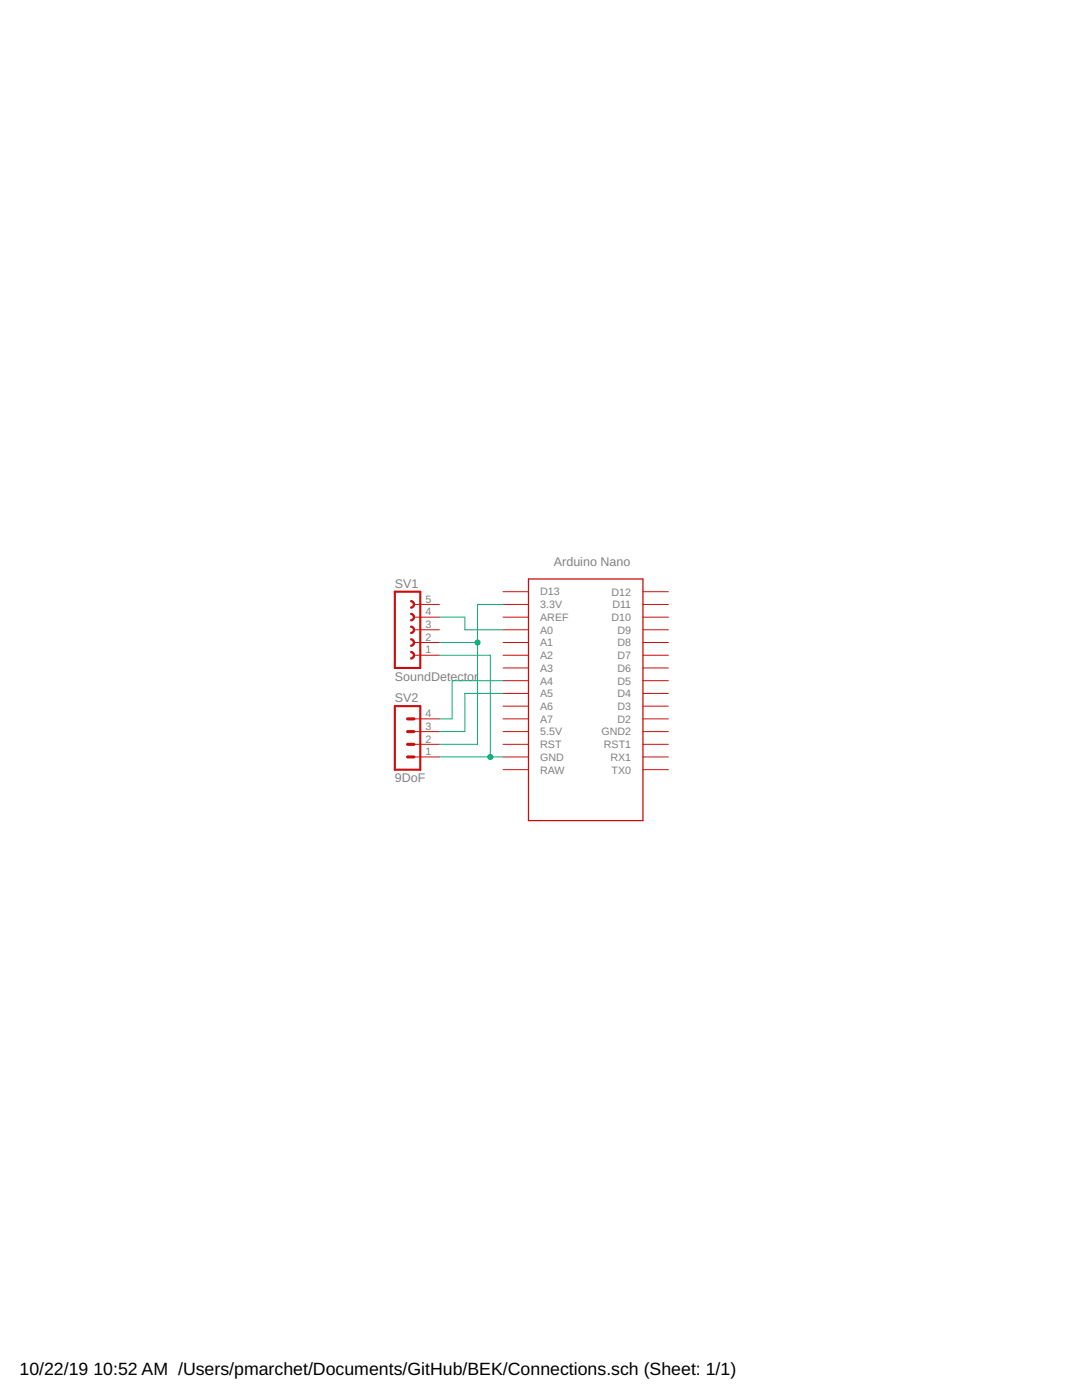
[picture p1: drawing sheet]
<svg xmlns="http://www.w3.org/2000/svg" width="216mm" height="279mm" viewBox="0 0 216 279" stroke-linecap="round" stroke-linejoin="round" font-family="sans-serif">
<g fill="none" stroke="#c90d0c" stroke-width=".2">
<path d="M100.4 118.1h5.1M128.3 118.1h5.1M82.6 120.6h5.1M82.6 123.2h5.1M82.6 130.8h5.1M82.6 128.2h5.1M82.6 125.7h5.1M100.4 120.6h5.1M100.4 123.2h5.1M100.4 138.4h5.1M100.4 135.8h5.1M100.4 133.3h5.1"/>
<path d="M100.4 130.8h5.1M100.4 128.2h5.1M100.4 125.7h5.1M128.3 120.6h5.1M128.3 123.2h5.1M128.3 138.4h5.1M128.3 135.8h5.1M128.3 133.3h5.1M128.3 130.8h5.1M128.3 128.2h5.1M128.3 125.7h5.1M82.6 151.1h5.1"/>
<path d="M82.6 148.5h5.1M82.6 146h5.1M82.6 143.5h5.1M100.4 153.6h5.1M100.4 151.1h5.1M100.4 148.5h5.1M100.4 146h5.1M100.4 143.5h5.1M100.4 140.9h5.1M128.3 153.6h5.1M128.3 151.1h5.1M128.3 148.5h5.1"/>
<path d="M128.3 146h5.1M128.3 143.5h5.1M128.3 140.9h5.1"/>
</g>
<path d="M105.5 115.5h22.8v48.3h-22.8z" fill="none" stroke="#c90d0c" stroke-width=".25"/>
<path d="M78.8 118.1h5.1v15.2h-5.1zM78.8 140.9h5.1v12.7h-5.1z" fill="none" stroke="#c90d0c" stroke-width=".42"/>
<g fill="#c90d0c" stroke="#c90d0c" stroke-width=".2">
<path d="M82 124.9a.76 .76 0 0 1 .7 .8 .76 .76 0 0 1-.7 .7v-.2a.51 .51 0 0 0 .5-.5 .51 .51 0 0 0-.5-.5z" fill-rule="evenodd"/>
<path d="M82 127.5a.76 .76 0 0 1 .7 .7 .76 .76 0 0 1-.7 .8v-.3a.51 .51 0 0 0 .5-.5 .51 .51 0 0 0-.5-.5z" fill-rule="evenodd"/>
<path d="M82 130a.76 .76 0 0 1 .7 .8 .76 .76 0 0 1-.7 .7v-.2a.51 .51 0 0 0 .5-.5 .51 .51 0 0 0-.5-.5z" fill-rule="evenodd"/>
<path d="M82 119.9a.76 .76 0 0 1 .7 .7 .76 .76 0 0 1-.7 .8v-.3a.51 .51 0 0 0 .5-.5 .51 .51 0 0 0-.5-.5z" fill-rule="evenodd"/>
<path d="M82 122.4a.75 .75 0 0 1 .7 .8 .75 .75 0 0 1-.7 .7v-.2a.5 .5 0 0 0 .5-.5 .5 .5 0 0 0-.5-.5z" fill-rule="evenodd"/>
</g>
<path d="M81.3 146h1.3M81.3 148.5h1.3M81.3 151.1h1.3M81.3 143.5h1.3" fill="none" stroke="#c90d0c" stroke-width=".61"/>
<path d="M87.7 130.8h10.1v20.3M87.7 128.2h7.6M87.7 123.2h5.1v2.5h7.6M100.4 120.6h-5.1v27.9h-7.6M100.4 138.4h-7.6v7.6h-5.1M100.4 135.8h-10.2v7.7h-2.5M87.7 151.1h12.7" fill="none" stroke="#0dab76" stroke-width=".2"/>
<g fill="#0dab76" stroke="#0dab76" stroke-width=".2">
<circle cx="97.8" cy="151.1" r=".51"/>
<circle cx="95.3" cy="128.2" r=".51"/>
</g>
<g font-size="3.5">
<text x="3.9" y="274.5">10/22/19</text>
<text x="18.6" y="274.5">10:52 AM /Users/pmarchet/Documents/GitHub/BEK/Connections.sch (Sheet: 1/1)</text>
</g>
<g font-size="2.5" fill="#808080">
<text x="110.5" y="113">Arduino Nano</text>
<text x="78.8" y="117.3">SV1</text>
<text x="78.8" y="135.8">SoundDetector</text>
<text x="78.8" y="140.2">SV2</text>
<text x="78.8" y="156.2">9DoF</text>
</g>
<g font-size="2.1" fill="#808080">
<text x="107.8" y="118.8">D13</text>
<text x="122" y="118.8">D12</text>
<text x="84.9" y="125.3">3</text>
<text x="84.9" y="122.8">4</text>
<text x="84.9" y="120.3">5</text>
<text x="107.8" y="121.4">3.3V</text>
<text x="107.8" y="123.9">AREF</text>
<text x="122" y="123.9">D10</text>
<text x="122.2" y="121.4">D11</text>
<text x="84.9" y="130.4">1</text>
<text x="84.9" y="127.9">2</text>
<text x="107.8" y="131.5">A2</text>
<text x="107.8" y="129">A1</text>
<text x="107.8" y="126.5">A0</text>
<text x="123.2" y="131.5">D7</text>
<text x="123.2" y="129">D8</text>
<text x="123.2" y="126.5">D9</text>
<text x="107.8" y="134.1">A3</text>
<text x="107.8" y="136.6">A4</text>
<text x="123.2" y="136.6">D5</text>
<text x="123.2" y="134.1">D6</text>
<text x="84.9" y="143.1">4</text>
<text x="107.8" y="141.7">A6</text>
<text x="107.8" y="139.1">A5</text>
<text x="123.2" y="141.7">D3</text>
<text x="123.2" y="139.1">D4</text>
<text x="84.9" y="148.2">2</text>
<text x="84.9" y="145.6">3</text>
<text x="107.8" y="149.3">RST</text>
<text x="107.8" y="146.8">5.5V</text>
<text x="107.8" y="144.2">A7</text>
<text x="120" y="146.8">GND2</text>
<text x="120.5" y="149.3">RST1</text>
<text x="123.2" y="144.2">D2</text>
<text x="84.9" y="150.7">1</text>
<text x="107.8" y="154.4">RAW</text>
<text x="107.8" y="151.8">GND</text>
<text x="121.8" y="151.8">RX1</text>
<text x="122" y="154.4">TX0</text>
</g>
</svg>
